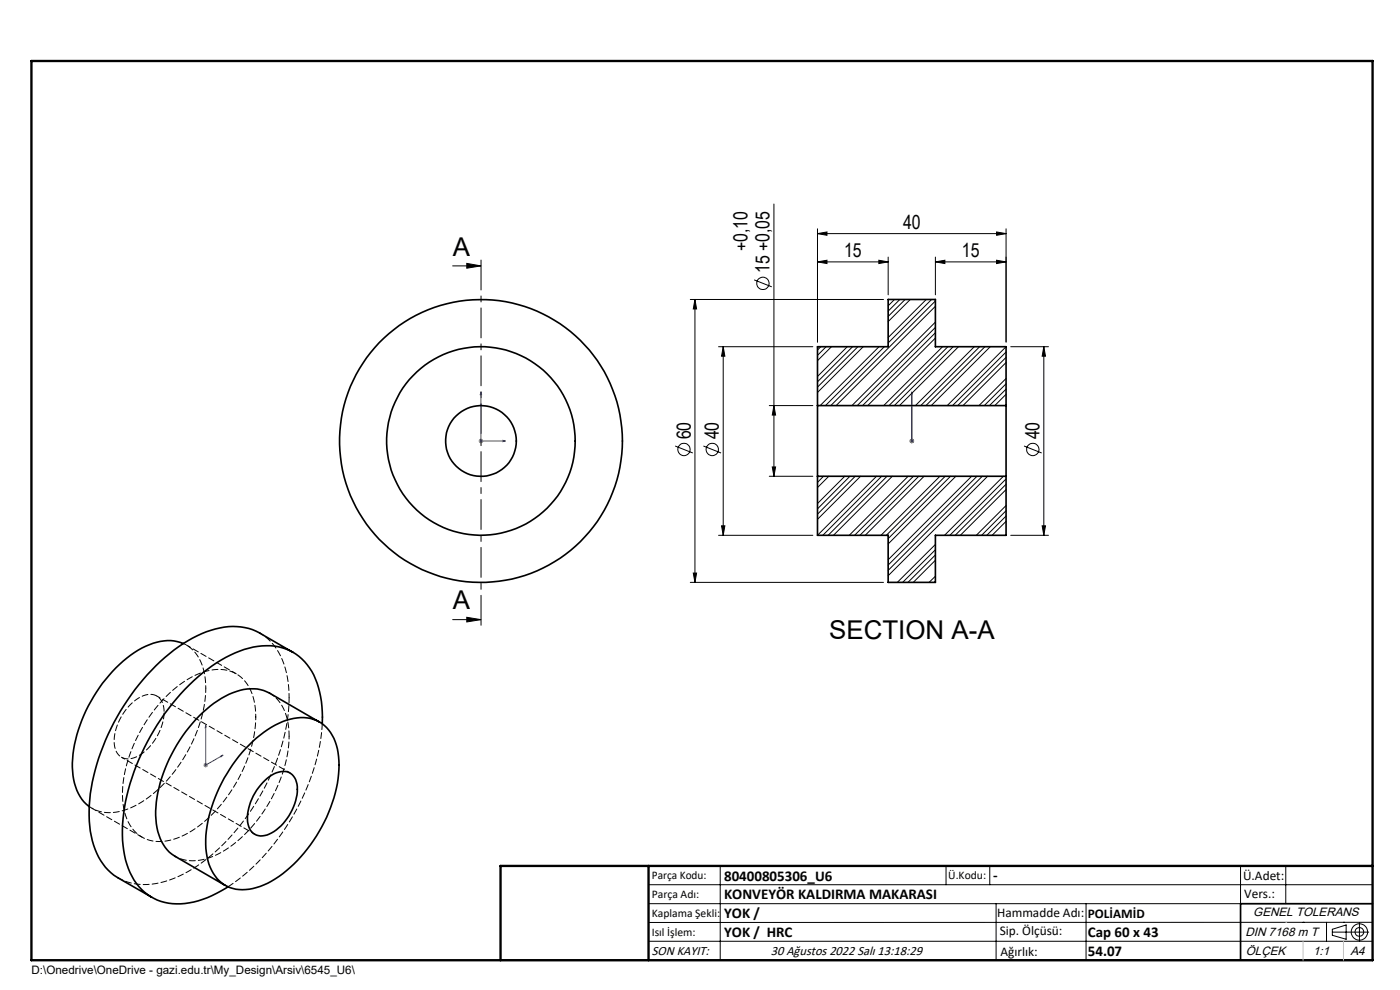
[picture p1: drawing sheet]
<svg xmlns="http://www.w3.org/2000/svg" width="297mm" height="210mm" viewBox="0 0 297 210" stroke-linecap="round" stroke-linejoin="round" font-family="sans-serif">
<g fill="none" stroke="#000" stroke-width=".21">
<path d="M96 56.4h6M99 55.9l3 .5-3 .5zM160 59.4l3.7 1.4M164.2 43.3v57.7M173.4 49.6l2-.4v.7zM173.4 48.5v24.1M173.4 49.6h40M173.4 55.6l2-.4v.7zM173.4 55.6h15M186.4 55.2l2 .4-2 .3zM188.4 54.5v8M198.4 55.6l2-.4v.7z"/>
<path d="M198.4 55.6h15M198.4 54.5v8M211.4 49.2l2 .4-2 .3zM211.4 55.2l2 .4-2 .3zM213.4 48.5v24.1M146.4 63.5h41M147.4 63.5v60M147.4 63.5l.4 2h-.7zM152.4 73.5h20M153.4 73.5v40.1M153.4 73.5l.4 2.1h-.7zM214.4 73.5h8"/>
<path d="M221.4 73.5v40.1M221.4 73.5l.4 2.1h-.7zM143.2 94.6l3.8 1.5M149.2 94.6l3.8 1.5M163.2 86h9.2M163.8 99.1h.7l-.3 1.9zM164.2 86l.3 2h-.7zM217.2 94.6l3.8 1.5M152.4 113.6h20M153.1 111.5h.7l-.4 2.1zM163.2 101h9.2M214.4 113.6h8"/>
<path d="M221.1 111.5h.7l-.4 2.1zM96 131.4h6M99 130.9l3 .5-3 .5zM146.4 123.5h41M147.1 121.6h.7l-.4 1.9zM137.6 187.7h153.6M137.6 191.7h153.6M137.6 199.7h153.6M152.8 183.7v20M200.7 183.7v4M210 183.7v4M211.3 191.7v12"/>
<path d="M230.4 191.7v12M263.2 183.7v20M272.8 183.7v8M276.4 195.6h.1M281.4 195.6v4.1M282.6 197.7h7.8M282.6 197.1l3-.9v3l-3-.8zM285 195.6h.1M288.4 195.8v3.8M291.2 195.6l-153.6 .1"/>
<circle cx="161.8" cy="60.1" r="1.31"/>
<circle cx="145.1" cy="95.3" r="1.3"/>
<circle cx="151.1" cy="95.3" r="1.3"/>
<circle cx="219.1" cy="95.4" r="1.31"/>
<circle cx="288.4" cy="197.7" r="1.74"/>
<circle cx="288.4" cy="197.7" r=".93"/>
</g>
<path d="M102 83.2l.2 .5h-.3zM102 83.2v10.3h5.2M106.7 93.4l.5 .1-.5 .2zM193.4 93.4v.3zM193.4 83.2v.5v-.5M193.4 93.5h.1M193.4 83.2v10.3M43.6 153.9l.1 .3-.2 .1zM43.6 153.9v8.4l3.7-2.1M46.9 160.3l.4-.1-.4 .3z" fill="none" stroke="#00f" stroke-width=".21"/>
<path d="M101.5 93.5h1M101.7 93.2l.7 .7M102 93.1v.9M102.4 93.2l-.7 .7M192.9 93.5h1M193.1 93.2l.7 .7M193.4 93.1v.9M193.8 93.2l-.7 .7M43.1 162.3h1M43.3 162l.7 .7M43.6 161.8v1M44 162l-.7 .7" fill="none" stroke="#808080" stroke-width=".21"/>
<path d="M102 54.4v79" fill="none" stroke="#000" stroke-width=".21" stroke-dasharray="6.3 1.3 1.3 1.3" stroke-dashoffset="-.8"/>
<path d="M291.2 191.7h-28v12M106.2 203.7h185" fill="none" stroke="#000" stroke-width=".35"/>
<path d="M6.7 12.9h284.5v190.8h-284.5zM137.6 183.7v20M291.2 183.7h-185v20" fill="none" stroke="#000" stroke-width=".5"/>
<path d="M272.8 195.6h.1M276.4 199.7v4M285 199.7v4" fill="none" stroke="#c0c0c0" stroke-width=".21"/>
<path d="M99 55.9l3 .5-3 .5zM99 130.9l3 .5-3 .5z" fill="#000"/>
<g fill="#00f">
<path d="M106.7 93.4l.5 .1-.5 .2zM102 83.2l.2 .5h-.3z"/>
<path d="M193.4 93.4v.3zM193.4 83.2v.5zM193.4 93.4v.3zM193.4 83.2v.5zM46.9 160.3l.4-.1-.4 .3zM43.6 153.9l.1 .3-.2 .1z"/>
</g>
<g fill="#000">
<path d="M173.4 55.6l2-.4v.7zM186.4 55.2l2 .4-2 .3zM198.4 55.6l2-.4v.7zM211.4 55.2l2 .4-2 .3z"/>
<path d="M211.4 49.2l2 .4-2 .3zM173.4 49.6l2-.4v.7z"/>
<path d="M147.4 63.5l.4 2h-.7zM147.1 121.6h.7l-.4 1.9z"/>
<path d="M153.4 73.5l.4 2.1h-.7zM153.1 111.5h.7l-.4 2.1z"/>
<path d="M221.4 73.5l.4 2.1h-.7zM221.1 111.5h.7l-.4 2.1z"/>
<path d="M164.2 86l.3 2h-.7zM163.8 99.1h.7l-.3 1.9z"/>
</g>
<g fill="none" stroke="#000" stroke-width=".35">
<path d="M173.4 86v15M173.4 86v-12.5h15v-10h10v10h15v12.5M173.4 86h40M213.4 86v15M173.4 101v12.6h15v9.9h10v-9.9h15v-12.6M173.4 101h40M38.9 136.5a9.4 9.4 0 0 0-8 .6 29.2 29.2 0 0 0-13.1 14.7 23.4 23.4 0 0 0-2 14.3 8.8 8.8 0 0 0 3.1 5M62.2 138.4l-7.1-4.1a13.2 13.2 0 0 0-11.3-.3 37.8 37.8 0 0 0-16.7 14.5 45.4 45.4 0 0 0-8.2 23.4 18.1 18.1 0 0 0 3.5 12.1l1.8 1.7 8 4.6M52.9 158a17.3 17.3 0 0 1 10.9-5.8 7.3 7.3 0 0 1 7.6 5.9 22.3 22.3 0 0 1-1.7 14.3 30.3 30.3 0 0 1-12.9 15 9.6 9.6 0 0 1-9.2 .3 10 10 0 0 1-4-8.6 31.4 31.4 0 0 1 9.3-21.1zM67.8 153.2l-10.6-6.2a8.9 8.9 0 0 0-7.8 0 27.8 27.8 0 0 0-13.5 14 23.9 23.9 0 0 0-2.4 15.4 8.2 8.2 0 0 0 3.7 5.3l10.6 6.1M68.4 153.5a20 20 0 0 0-2.7-11.8 11 11 0 0 0-12-4.4 30.3 30.3 0 0 0-15.4 9.9 48.8 48.8 0 0 0-12.2 26.5 20.1 20.1 0 0 0 2.8 13.7 11.1 11.1 0 0 0 12.2 3.9 23.9 23.9 0 0 0 7.3-3.2M56.2 165.6a5.1 5.1 0 0 1 5.1-1.7 3.9 3.9 0 0 1 1.8 4.1 11.4 11.4 0 0 1-6.4 9.1 2.99 2.99 0 0 1-4.2-2.7 11.2 11.2 0 0 1 3.7-8.8z"/>
<circle cx="102" cy="93.5" r="20"/>
<circle cx="102" cy="93.5" r="30"/>
<circle cx="102" cy="93.6" r="7.5"/>
</g>
<g fill="none" stroke="#000" stroke-width=".21">
<path d="M174.1 73.5l-.7 .8M175.3 73.5l-1.9 1.9M176.4 73.5l-3 3M179.7 73.5l-6.3 6.4M180.9 73.5l-7.5 7.5M182 73.5l-8.6 8.6M183.1 73.5l-9.7 9.7M186.5 73.5l-12.5 12.5M187.6 73.5l-12.5 12.5M189.8 63.5l-1.4 1.4M190.9 63.5l-2.5 2.5M192 63.5l-3.6 3.6"/>
<path d="M193.1 63.5l-4.7 4.7M196.5 63.5l-8.1 8.1M197.6 63.5l-9.2 9.2M198.4 68.3l-17.7 17.7M198.4 69.5l-16.5 16.5M198.4 63.8l-22.2 22.2M198.4 70.6l-15.4 15.4M198.4 65l-21 21M198.4 71.7l-14.3 14.3M200 73.5l-12.5 12.5M201.1 73.5l-12.5 12.5M202.2 73.5l-12.5 12.5"/>
<path d="M203.3 73.5l-12.5 12.5M206.7 73.5l-12.5 12.5M207.8 73.5l-12.5 12.5M209 73.5l-12.6 12.5M210.1 73.5l-12.5 12.5M213.4 73.5l-12.5 12.5M213.4 74.7l-11.3 11.3M213.4 75.8l-10.2 10.2M213.4 76.9l-9.1 9.1M213.4 80.3l-5.7 5.7M213.4 81.4l-4.6 4.6M213.4 82.5l-3.5 3.5"/>
<path d="M213.4 83.6l-2.4 2.4M173.6 101l-.2 .2M174.7 101l-1.3 1.3M175.8 101l-2.4 2.4M179.2 101l-5.8 5.8M180.3 101l-6.9 6.9M181.4 101l-8 8.1M182.6 101l-9.2 9.2M185.9 101l-12.5 12.6M187 101l-12.4 12.6M188.2 101l-12.5 12.6M189.3 101l-12.5 12.6"/>
<path d="M192.7 101l-12.5 12.6M193.8 101l-12.5 12.6M194.9 101l-12.5 12.6M196 101l-12.4 12.6M198.4 115.5l-8 8M198.4 116.6l-6.9 6.9M198.4 117.7l-5.8 5.8M198.4 118.8l-4.7 4.7M199.4 101l-12.5 12.6M200.5 101l-12.5 12.6M201.6 101l-13.2 13.3M202.8 101l-14.4 14.4"/>
<path d="M206.1 101l-17.7 17.7M207.3 101l-18.9 18.9M208.4 101l-20 20M209.5 101l-21.1 21.1M212.9 101l-12.5 12.6M213.4 107.2l-6.3 6.4M213.4 101.6l-11.9 12M213.4 108.3l-5.2 5.3M213.4 102.7l-10.8 10.9M213.4 109.5l-4.1 4.1M213.4 103.8l-9.7 9.8M213.4 110.6l-2.9 3"/>
<path d="M198.4 122.2l-1.3 1.3M198.4 123.4l-.2 .1"/>
</g>
<path d="M48.4 188.1a47.6 47.6 0 0 0 20-34.6" fill="none" stroke="#000" stroke-width=".21" stroke-dasharray="1.3 .6"/>
<path d="M61.3 156.2a10.5 10.5 0 0 0-3.6-8.9l-.5-.3" fill="none" stroke="#000" stroke-width=".21" stroke-dasharray="1.3 .6" stroke-dashoffset=".1"/>
<path d="M43.7 146a10.5 10.5 0 0 0-3.7-8.9l-1.1-.6M54.3 152.1a10.5 10.5 0 0 0-3.7-8.9 8.6 8.6 0 0 0-8.3-.3 27.9 27.9 0 0 0-13.4 14 23.8 23.8 0 0 0-2.5 15.4 7.6 7.6 0 0 0 10.4 5.8 24.6 24.6 0 0 0 12.7-11 29.7 29.7 0 0 0 4.8-15M37.2 181.7a9.3 9.3 0 0 0 9-.5 30.4 30.4 0 0 0 13.7-17.1 25.2 25.2 0 0 0 1.4-7.9" fill="none" stroke="#000" stroke-width=".21" stroke-dasharray="1.3 .6" stroke-dashoffset=".7"/>
<path d="M61.3 148a16.6 16.6 0 0 0-4.3-12.3l-1.9-1.4" fill="none" stroke="#000" stroke-width=".21" stroke-dasharray="1.3 .6" stroke-dashoffset=".4"/>
<path d="M50.1 142.9l-10.6-6.1M19.5 171.4l10.6 6.2M25.1 186.2a13.3 13.3 0 0 0 11.8 .1 39.2 39.2 0 0 0 17.4-16 44.1 44.1 0 0 0 7-22.3" fill="none" stroke="#000" stroke-width=".21" stroke-dasharray="1.3 .6" stroke-dashoffset=".2"/>
<path d="M34.8 151.1a3.3 3.3 0 0 0-2.6-3.8 7 7 0 0 0-5.6 3.4 9.8 9.8 0 0 0-2.1 8.3 2.95 2.95 0 0 0 4.4 1.6 11.5 11.5 0 0 0 5.9-9.5" fill="none" stroke="#000" stroke-width=".21" stroke-dasharray="1.3 .6" stroke-dashoffset="-.2"/>
<path d="M18.9 171.1a8.6 8.6 0 0 0 8.8 .3 28.5 28.5 0 0 0 13.3-14.4 27.5 27.5 0 0 0 2.7-11" fill="none" stroke="#000" stroke-width=".21" stroke-dasharray="1.3 .6" stroke-dashoffset=".3"/>
<path d="M25.8 160.6l28.2 16.4M61.5 164l-28.2-16.4" fill="none" stroke="#000" stroke-width=".21" stroke-dasharray="1.3 .6" stroke-dashoffset=".5"/>
<g font-size="5.5">
<text x="96" y="54.2">A</text>
<text x="96" y="129.3">A</text>
<text x="175.9" y="135.5">SECTION A-A</text>
</g>
<g font-size="4.1">
<text x="158.6" y="53.3" transform="rotate(-90 158.6 53.3)">+0,10</text>
<text x="191.6" y="48.6">40</text>
<text x="163.3" y="58" transform="rotate(-90 163.3 58)">15 +0,05</text>
<text x="179.1" y="54.6">15</text>
<text x="204.1" y="54.6">15</text>
<text x="146.5" y="93.2" transform="rotate(-90 146.5 93.2)">60</text>
<text x="152.5" y="93.2" transform="rotate(-90 152.5 93.2)">40</text>
<text x="220.5" y="93.2" transform="rotate(-90 220.5 93.2)">40</text>
</g>
<g font-size="3.2">
<text x="153.6" y="186.8">80400805306_U6</text>
<text x="153.6" y="190.8">KONVEYÖR KALDIRMA MAKARASI</text>
<text x="210.7" y="186.6">-</text>
<text x="153.6" y="194.8">YOK /</text>
<text x="153.6" y="198.8">YOK / HRC</text>
<text x="230.8" y="198.7">Cap 60 x 43</text>
<text x="230.8" y="202.8">54.07</text>
</g>
<g font-size="2.8">
<text x="263.7" y="186.7">Ü.Adet:</text>
<text x="263.9" y="190.5">Vers.:</text>
<text x="211.5" y="194.5">Hammadde Adı:</text>
<text x="230.8" y="194.7">POLİAMİD</text>
<text x="138.3" y="202.6">SON KAYIT:</text>
<text x="163.6" y="202.6">30 Ağustos 2022 Salı 13:18:29</text>
<text x="212.1" y="198.4">Sip. Ölçüsü:</text>
<text x="212.2" y="202.7">Ağırlık:</text>
</g>
<g font-size="2.6">
<text x="265.9" y="194.4">GENEL TOLERANS</text>
<text x="264.2" y="198.5">DIN 7168 m T</text>
<text x="264.3" y="202.6">ÖLÇEK</text>
<text x="278.5" y="202.6">1:1</text>
<text x="286.5" y="202.6">A4</text>
</g>
<g font-size="2.5">
<text x="138.3" y="186.4">Parça Kodu:</text>
<text x="138.3" y="190.5">Parça Adı:</text>
<text x="201.2" y="186.5">Ü.Kodu:</text>
<text x="138.3" y="194.5">Kaplama Şekli:</text>
<text x="138.3" y="198.6">Isıl İşlem:</text>
<text x="6.7" y="206.7">D:\Onedrive\OneDrive - gazi.edu.tr\My_Design\Arsiv\6545_U6\</text>
</g>
</svg>
